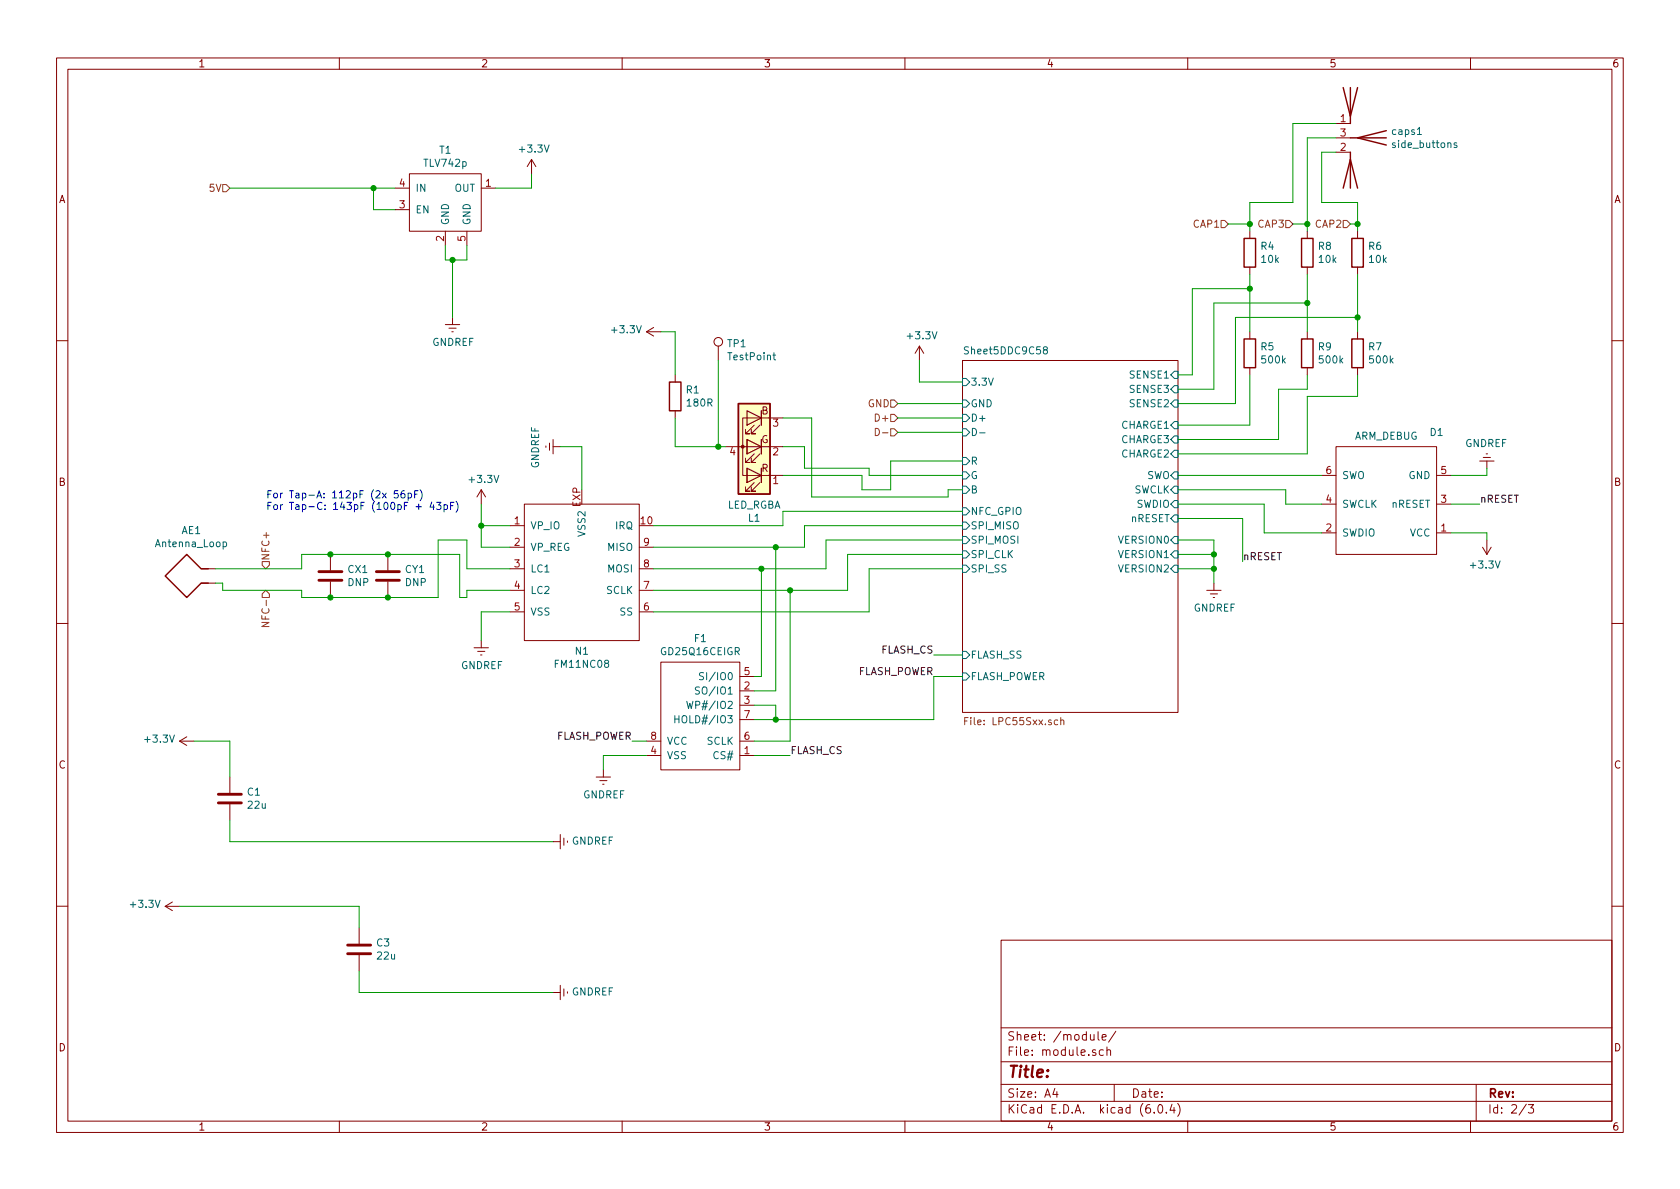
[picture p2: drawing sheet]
EESchema Schematic File Version 4
EELAYER 30 0
EELAYER END
$Descr A4 11693 8268
encoding utf-8
Sheet 2 3
Title ""
Date ""
Rev ""
Comp ""
Comment1 ""
Comment2 ""
Comment3 ""
Comment4 ""
$EndDescr
Text HLabel 1600 1300 0    50   Input ~ 0
5V
Text HLabel 6250 2800 0    50   Input ~ 0
GND
Text HLabel 6250 2900 0    50   Input ~ 0
D+
Text HLabel 6250 3000 0    50   Input ~ 0
D-
$Sheet
S 6700 2500 1500 2450
U 5DDC9C59
F0 "Sheet5DDC9C58" 50
F1 "LPC55Sxx.sch" 50
F2 "3.3V" I L 6700 2650 50 
F3 "GND" I L 6700 2800 50 
F4 "D+" I L 6700 2900 50 
F5 "D-" I L 6700 3000 50 
F6 "SPI_MOSI" I L 6700 3750 50 
F7 "SPI_MISO" I L 6700 3650 50 
F8 "SPI_CLK" I L 6700 3850 50 
F9 "VERSION0" I R 8200 3750 50 
F10 "VERSION1" I R 8200 3850 50 
F11 "VERSION2" I R 8200 3950 50 
F12 "SWDIO" I R 8200 3500 50 
F13 "SWCLK" I R 8200 3400 50 
F14 "SWO" I R 8200 3300 50 
F15 "nRESET" I R 8200 3600 50 
F16 "SPI_SS" I L 6700 3950 50 
F17 "R" I L 6700 3200 50 
F18 "G" I L 6700 3300 50 
F19 "B" I L 6700 3400 50 
F20 "SENSE1" I R 8200 2600 50 
F21 "SENSE2" I R 8200 2800 50 
F22 "SENSE3" I R 8200 2700 50 
F23 "CHARGE1" I R 8200 2950 50 
F24 "CHARGE2" I R 8200 3150 50 
F25 "CHARGE3" I R 8200 3050 50 
F26 "FLASH_POWER" I L 6700 4700 50 
F27 "FLASH_SS" I L 6700 4550 50 
F28 "NFC_GPIO" I L 6700 3550 50 
$EndSheet
$Comp
L solo:ARM_DEBUG D1
U 1 1
P 9300 3850
AR Path="/5DE167C0" Ref="D1"  Part="1" 
AR Path="/5DDFB633/5DE167C0" Ref="D1"  Part="1" 
F 0 "D1" V 10150 3150 50  0000 C CNN
F 1 "ARM_DEBUG" V 10124 3500 50  0000 C CNN
F 2 "solo:TC2030-IDC-NL" H 10250 3450 50  0001 C CNN
F 3 "" H 10250 3450 50  0001 C CNN
	1    9300 3850
	0    -1   -1   0   
$EndComp
$Comp
L solo2-rescue:GNDREF-power-solo-A-rescue-solo2-rescue #PWR0112
U 1 1
P 10350 3250
F 0 "#PWR0112" H 10350 3000 50  0001 C CNN
F 1 "GNDREF" H 10355 3077 50  0000 C CNN
F 2 "" H 10350 3250 50  0001 C CNN
F 3 "" H 10350 3250 50  0001 C CNN
	1    10350 3250
	-1   0    0    1   
$EndComp
$Comp
L solo2-rescue:+3.3V-power-solo-A-rescue-solo2-rescue #PWR0114
U 1 1
P 10350 3750
AR Path="/5DE18DA0" Ref="#PWR0114"  Part="1" 
AR Path="/5DDFB633/5DE18DA0" Ref="#PWR0114"  Part="1" 
F 0 "#PWR0114" H 10350 3600 50  0001 C CNN
F 1 "+3.3V" H 10365 3923 50  0000 C CNN
F 2 "" H 10350 3750 50  0001 C CNN
F 3 "" H 10350 3750 50  0001 C CNN
	1    10350 3750
	-1   0    0    1   
$EndComp
Wire Wire Line
	10350 3750 10350 3700
Wire Wire Line
	10350 3700 10100 3700
Wire Wire Line
	10350 3250 10350 3300
Wire Wire Line
	10350 3300 10100 3300
Text Label 10300 3500 0    50   ~ 0
nRESET
Wire Wire Line
	10300 3500 10100 3500
Text Label 8650 3900 0    50   ~ 0
nRESET
$Comp
L solo2-rescue:GNDREF-power-solo-A-rescue-solo2-rescue #PWR03
U 1 1
P 3350 4450
F 0 "#PWR03" H 3350 4200 50  0001 C CNN
F 1 "GNDREF" H 3355 4277 50  0000 C CNN
F 2 "" H 3350 4450 50  0001 C CNN
F 3 "" H 3350 4450 50  0001 C CNN
	1    3350 4450
	1    0    0    -1  
$EndComp
Wire Wire Line
	3350 4450 3350 4250
Wire Wire Line
	3350 4250 3550 4250
$Comp
L solo2-rescue:+3.3V-power-solo-A-rescue-solo2-rescue #PWR02
U 1 1
P 3350 3500
AR Path="/5DE30E0F" Ref="#PWR02"  Part="1" 
AR Path="/5DDFB633/5DE30E0F" Ref="#PWR02"  Part="1" 
F 0 "#PWR02" H 3350 3350 50  0001 C CNN
F 1 "+3.3V" H 3365 3673 50  0000 C CNN
F 2 "" H 3350 3500 50  0001 C CNN
F 3 "" H 3350 3500 50  0001 C CNN
	1    3350 3500
	1    0    0    -1  
$EndComp
Wire Wire Line
	3350 3500 3350 3650
Wire Wire Line
	3350 3650 3550 3650
Wire Wire Line
	3550 3800 3350 3800
Wire Wire Line
	3350 3800 3350 3650
Connection ~ 3350 3650
Wire Wire Line
	6250 3000 6700 3000
Wire Wire Line
	6250 2900 6700 2900
Wire Wire Line
	6250 2800 6700 2800
$Comp
L solo:TLV742p T1
U 1 1
P 2850 1200
F 0 "T1" H 3100 1365 50  0000 C CNN
F 1 "TLV742p" H 3100 1274 50  0000 C CNN
F 2 "solo:Texas_X2SON-4_1x1mm_P0.65mm" H 2850 1200 50  0001 C CNN
F 3 "http://www.ti.com/lit/ds/sbvs323/sbvs323.pdf" H 2850 1200 50  0001 C CNN
F 4 "Texas Instruments" H 2850 1200 50  0001 C CNN "Manufacturer"
F 5 "LDO Voltage Regulators 200-mA small-size low-dropout (LDO) linear voltage regulator 4-X2SON -40 to 125" H 2850 1200 50  0001 C CNN "Description"
F 6 "TLV74233PDQNR" H 2850 1200 50  0001 C CNN "MPN"
F 7 "5" H 2850 1200 50  0001 C CNN "Pins"
F 8 "X2SON-4" H 2850 1200 50  0001 C CNN "Package"
	1    2850 1200
	1    0    0    -1  
$EndComp
$Comp
L solo2-rescue:GNDREF-power-solo-A-rescue-solo2-rescue #PWR01
U 1 1
P 3150 2200
F 0 "#PWR01" H 3150 1950 50  0001 C CNN
F 1 "GNDREF" H 3155 2027 50  0000 C CNN
F 2 "" H 3150 2200 50  0001 C CNN
F 3 "" H 3150 2200 50  0001 C CNN
	1    3150 2200
	1    0    0    -1  
$EndComp
Wire Wire Line
	3100 1700 3100 1800
Wire Wire Line
	3100 1800 3150 1800
Wire Wire Line
	3250 1800 3250 1700
Connection ~ 3150 1800
Wire Wire Line
	3150 1800 3250 1800
Wire Wire Line
	2750 1450 2600 1450
Wire Wire Line
	2600 1450 2600 1300
Connection ~ 2600 1300
Wire Wire Line
	2600 1300 2750 1300
$Comp
L solo2-rescue:+3.3V-power-solo-A-rescue-solo2-rescue #PWR05
U 1 1
P 6400 2500
AR Path="/5DE4AC66" Ref="#PWR05"  Part="1" 
AR Path="/5DDFB633/5DE4AC66" Ref="#PWR05"  Part="1" 
F 0 "#PWR05" H 6400 2350 50  0001 C CNN
F 1 "+3.3V" H 6415 2673 50  0000 C CNN
F 2 "" H 6400 2500 50  0001 C CNN
F 3 "" H 6400 2500 50  0001 C CNN
	1    6400 2500
	1    0    0    -1  
$EndComp
$Comp
L solo2-rescue:+3.3V-power-solo-A-rescue-solo2-rescue #PWR04
U 1 1
P 3700 1200
AR Path="/5DE4BDF7" Ref="#PWR04"  Part="1" 
AR Path="/5DDFB633/5DE4BDF7" Ref="#PWR04"  Part="1" 
F 0 "#PWR04" H 3700 1050 50  0001 C CNN
F 1 "+3.3V" H 3715 1373 50  0000 C CNN
F 2 "" H 3700 1200 50  0001 C CNN
F 3 "" H 3700 1200 50  0001 C CNN
	1    3700 1200
	1    0    0    -1  
$EndComp
Wire Wire Line
	3450 1300 3700 1300
Wire Wire Line
	3700 1300 3700 1200
Wire Wire Line
	6400 2500 6400 2650
Wire Wire Line
	6400 2650 6700 2650
$Comp
L solo2-rescue:GNDREF-power-solo-A-rescue-solo2-rescue #PWR06
U 1 1
P 8450 4050
F 0 "#PWR06" H 8450 3800 50  0001 C CNN
F 1 "GNDREF" H 8455 3877 50  0000 C CNN
F 2 "" H 8450 4050 50  0001 C CNN
F 3 "" H 8450 4050 50  0001 C CNN
	1    8450 4050
	1    0    0    -1  
$EndComp
Wire Wire Line
	8200 3950 8450 3950
Wire Wire Line
	8450 3950 8450 4050
Wire Wire Line
	8200 3850 8450 3850
Wire Wire Line
	8450 3850 8450 3950
Connection ~ 8450 3950
Wire Wire Line
	8200 3750 8450 3750
Wire Wire Line
	8450 3750 8450 3850
Connection ~ 8450 3850
$Comp
L solo2-rescue:+3.3V-power-solo-A-rescue-solo2-rescue #PWR0115
U 1 1
P 1350 5150
AR Path="/5DE5D161" Ref="#PWR0115"  Part="1" 
AR Path="/5DDFB633/5DE5D161" Ref="#PWR0115"  Part="1" 
F 0 "#PWR0115" H 1350 5000 50  0001 C CNN
F 1 "+3.3V" V 1365 5278 50  0000 L CNN
F 2 "" H 1350 5150 50  0001 C CNN
F 3 "" H 1350 5150 50  0001 C CNN
	1    1350 5150
	0    -1   -1   0   
$EndComp
$Comp
L solo2-rescue:+3.3V-power-solo-A-rescue-solo2-rescue #PWR0116
U 1 1
P 1250 6300
AR Path="/5DE5E11E" Ref="#PWR0116"  Part="1" 
AR Path="/5DDFB633/5DE5E11E" Ref="#PWR0116"  Part="1" 
F 0 "#PWR0116" H 1250 6150 50  0001 C CNN
F 1 "+3.3V" V 1265 6428 50  0000 L CNN
F 2 "" H 1250 6300 50  0001 C CNN
F 3 "" H 1250 6300 50  0001 C CNN
	1    1250 6300
	0    -1   -1   0   
$EndComp
$Comp
L solo2-rescue:GNDREF-power-solo-A-rescue-solo2-rescue #PWR0117
U 1 1
P 3850 5850
F 0 "#PWR0117" H 3850 5600 50  0001 C CNN
F 1 "GNDREF" V 3855 5722 50  0000 R CNN
F 2 "" H 3850 5850 50  0001 C CNN
F 3 "" H 3850 5850 50  0001 C CNN
	1    3850 5850
	0    -1   -1   0   
$EndComp
$Comp
L solo2-rescue:GNDREF-power-solo-A-rescue-solo2-rescue #PWR0118
U 1 1
P 3850 6900
F 0 "#PWR0118" H 3850 6650 50  0001 C CNN
F 1 "GNDREF" V 3855 6772 50  0000 R CNN
F 2 "" H 3850 6900 50  0001 C CNN
F 3 "" H 3850 6900 50  0001 C CNN
	1    3850 6900
	0    -1   -1   0   
$EndComp
Wire Wire Line
	1600 5400 1600 5150
Wire Wire Line
	1600 5150 1350 5150
Wire Wire Line
	1600 5850 1600 5700
Wire Wire Line
	2500 6300 2500 6450
Wire Wire Line
	2500 6900 2500 6750
$Comp
L solo2-rescue:LED_RGBA-Device-solo-A-rescue-solo2-rescue L1
U 1 1
P 5250 3100
F 0 "L1" H 5250 3597 50  0000 C CNN
F 1 "LED_RGBA" H 5250 3506 50  0000 C CNN
F 2 "solo:RGB_LED_606" H 5250 3050 50  0001 C CNN
F 3 "https://www.digikey.com/product-detail/en/everlight-electronics-co-ltd/EAST1616RGBB4/1080-1552-1-ND/8510380" H 5250 3050 50  0001 C CNN
F 4 "Everlight Electronics Co Ltd" H 5250 3100 50  0001 C CNN "Manufacturer"
F 5 "LED RGB CLEAR 4SMD " H 5250 3100 50  0001 C CNN "Description"
F 6 "EAST1616RGBB4 " H 5250 3100 50  0001 C CNN "MPN"
F 7 "4" H 5250 3100 50  0001 C CNN "Pins"
F 8 "0606" H 5250 3100 50  0001 C CNN "Package"
	1    5250 3100
	-1   0    0    1   
$EndComp
$Comp
L solo2-rescue:R-Device-solo-A-rescue-solo2-rescue R1
U 1 1
P 4700 2750
F 0 "R1" H 4770 2796 50  0000 L CNN
F 1 "180R" H 4770 2705 50  0000 L CNN
F 2 "Resistor_SMD:R_0402_1005Metric" V 4630 2750 50  0001 C CNN
F 3 "~" H 4700 2750 50  0001 C CNN
F 4 "" H 4700 2750 50  0001 C CNN "Manufacturer"
F 5 "+/- 5%" H 4700 2750 50  0001 C CNN "Description"
F 6 "" H 4700 2750 50  0001 C CNN "MPN"
F 7 "2" H 4700 2750 50  0001 C CNN "Pins"
F 8 "0402" H 4700 2750 50  0001 C CNN "Package"
	1    4700 2750
	1    0    0    -1  
$EndComp
$Comp
L solo2-rescue:+3.3V-power-solo-A-rescue-solo2-rescue #PWR0119
U 1 1
P 4600 2300
AR Path="/5DEE07B0" Ref="#PWR0119"  Part="1" 
AR Path="/5DDFB633/5DEE07B0" Ref="#PWR0119"  Part="1" 
F 0 "#PWR0119" H 4600 2150 50  0001 C CNN
F 1 "+3.3V" V 4615 2428 50  0000 L CNN
F 2 "" H 4600 2300 50  0001 C CNN
F 3 "" H 4600 2300 50  0001 C CNN
	1    4600 2300
	0    -1   -1   0   
$EndComp
Wire Wire Line
	4600 2300 4700 2300
Wire Wire Line
	4700 2300 4700 2600
Wire Wire Line
	4700 2900 4700 3100
Wire Wire Line
	4700 3100 5000 3100
Wire Wire Line
	5450 3300 6000 3300
Wire Wire Line
	6000 3300 6000 3400
Wire Wire Line
	5450 3100 5600 3100
Wire Wire Line
	5600 3100 5600 3250
Wire Wire Line
	5600 3250 6050 3250
Wire Wire Line
	6050 3250 6050 3300
Wire Wire Line
	6050 3300 6700 3300
Wire Wire Line
	5450 2900 5650 2900
Wire Wire Line
	1550 4100 1550 4050
Wire Wire Line
	3550 3950 3250 3950
Wire Wire Line
	2300 3850 2100 3850
Wire Wire Line
	2100 3850 2100 3950
Connection ~ 2300 3850
Wire Wire Line
	3550 4100 3250 4100
Wire Wire Line
	3250 4100 3250 4150
Wire Wire Line
	2300 4150 2100 4150
Wire Wire Line
	2100 4150 2100 4100
Connection ~ 2300 4150
Wire Wire Line
	1550 4100 2100 4100
Wire Wire Line
	9450 1600 9450 1550
Wire Wire Line
	9100 1600 9100 1550
Wire Wire Line
	8700 1600 8700 1550
Wire Wire Line
	8200 3600 8650 3600
Wire Wire Line
	8200 2600 8300 2600
Wire Wire Line
	8300 2600 8300 2000
Wire Wire Line
	8300 2000 8700 2000
Wire Wire Line
	8700 2000 8700 1900
Wire Wire Line
	8200 2700 8450 2700
Wire Wire Line
	8450 2700 8450 2100
Wire Wire Line
	8450 2100 9100 2100
Wire Wire Line
	9100 2100 9100 1900
Wire Wire Line
	8200 2800 8600 2800
Wire Wire Line
	8600 2800 8600 2200
Wire Wire Line
	8600 2200 9450 2200
Wire Wire Line
	9450 2200 9450 1900
Wire Wire Line
	8700 2950 8700 2600
Wire Wire Line
	8200 2950 8700 2950
Wire Wire Line
	8200 3050 8900 3050
Wire Wire Line
	8900 3050 8900 2700
Wire Wire Line
	8900 2700 9100 2700
Wire Wire Line
	9100 2700 9100 2600
Wire Wire Line
	8200 3150 9100 3150
Wire Wire Line
	9100 3150 9100 2750
Wire Wire Line
	9100 2750 9450 2750
Wire Wire Line
	9450 2750 9450 2600
Wire Wire Line
	8700 2300 8700 2000
Connection ~ 8700 2000
Connection ~ 9100 2100
Wire Wire Line
	9450 2300 9450 2200
Connection ~ 9450 2200
Wire Wire Line
	8200 3300 9200 3300
Wire Wire Line
	8650 3600 8650 3900
Wire Wire Line
	9200 3500 8950 3500
Wire Wire Line
	8950 3500 8950 3400
Wire Wire Line
	8950 3400 8200 3400
Wire Wire Line
	9200 3700 8800 3700
Wire Wire Line
	8800 3700 8800 3500
Wire Wire Line
	8800 3500 8200 3500
Wire Wire Line
	8550 1550 8700 1550
Connection ~ 8700 1550
Wire Wire Line
	9000 1550 9100 1550
Connection ~ 9100 1550
Wire Wire Line
	9400 1550 9450 1550
Connection ~ 9450 1550
Text HLabel 8550 1550 0    50   Input ~ 0
CAP1
Text HLabel 9400 1550 0    50   Input ~ 0
CAP2
Text HLabel 9000 1550 0    50   Input ~ 0
CAP3
Text HLabel 1850 3950 1    50   Input ~ 0
NFC+
Text HLabel 1850 4100 3    50   Input ~ 0
NFC-
$Comp
L solo:side_buttons caps1
U 1 1
P 9400 950
F 0 "caps1" H 9680 996 50  0000 L CNN
F 1 "side_buttons" H 9680 905 50  0000 L CNN
F 2 "" H 9000 1150 50  0001 C CNN
F 3 "" H 9000 1150 50  0001 C CNN
	1    9400 950 
	1    0    0    -1  
$EndComp
Wire Wire Line
	9200 1400 9450 1400
Wire Wire Line
	9450 1400 9450 1550
Wire Wire Line
	8700 1400 9000 1400
Wire Wire Line
	8700 1400 8700 1550
Wire Wire Line
	9200 1050 9300 1050
Wire Wire Line
	9200 1050 9200 1400
Wire Wire Line
	9100 950  9300 950 
Wire Wire Line
	9100 950  9100 1550
Wire Wire Line
	9000 850  9300 850 
Wire Wire Line
	9000 850  9000 1400
Wire Wire Line
	9100 2300 9100 2100
Wire Wire Line
	1250 6300 2500 6300
Wire Wire Line
	6700 3650 5600 3650
Wire Wire Line
	5600 3650 5600 3800
Wire Wire Line
	4550 3800 5400 3800
Wire Wire Line
	5750 3950 5750 3750
Wire Wire Line
	5750 3750 6700 3750
Wire Wire Line
	4550 3950 5300 3950
Wire Wire Line
	5900 4100 5900 3850
Wire Wire Line
	5900 3850 6700 3850
Wire Wire Line
	6050 4250 6050 3950
Wire Wire Line
	6050 3950 6700 3950
Wire Wire Line
	4550 4250 6050 4250
$Comp
L solo2-rescue:GNDREF-power-solo-A-rescue-solo2-rescue #PWR0107
U 1 1
P 4200 5350
F 0 "#PWR0107" H 4200 5100 50  0001 C CNN
F 1 "GNDREF" H 4205 5177 50  0000 C CNN
F 2 "" H 4200 5350 50  0001 C CNN
F 3 "" H 4200 5350 50  0001 C CNN
	1    4200 5350
	1    0    0    -1  
$EndComp
Wire Wire Line
	4500 5250 4200 5250
Wire Wire Line
	4200 5250 4200 5350
Text Label 6500 4700 2    50   ~ 0
FLASH_POWER
Text Label 6500 4550 2    50   ~ 0
FLASH_CS
Wire Wire Line
	6700 4550 6500 4550
Text Label 5500 5250 0    50   ~ 0
FLASH_CS
Text Label 4400 5150 2    50   ~ 0
FLASH_POWER
Wire Wire Line
	4500 5150 4400 5150
Wire Wire Line
	5250 5250 5500 5250
Wire Wire Line
	5250 4700 5300 4700
Wire Wire Line
	5300 4700 5300 3950
Connection ~ 5300 3950
Wire Wire Line
	5300 3950 5750 3950
Wire Wire Line
	5250 4800 5400 4800
Wire Wire Line
	5400 4800 5400 3800
Connection ~ 5400 3800
Wire Wire Line
	5400 3800 5600 3800
Wire Wire Line
	4550 4100 5500 4100
Wire Wire Line
	5250 5150 5500 5150
Wire Wire Line
	5500 5150 5500 4100
Connection ~ 5500 4100
Wire Wire Line
	5500 4100 5900 4100
Wire Wire Line
	6500 4700 6500 5000
Wire Wire Line
	6500 5000 5400 5000
Wire Wire Line
	6500 4700 6700 4700
Wire Wire Line
	5250 4900 5400 4900
Wire Wire Line
	5400 4900 5400 5000
Connection ~ 5400 5000
Wire Wire Line
	5400 5000 5250 5000
$Comp
L solo:quad_serial_flash F1
U 1 1
P 4850 4950
F 0 "F1" H 4875 5465 50  0000 C CNN
F 1 "GD25Q16CEIGR" H 4875 5374 50  0000 C CNN
F 2 "solo:FLASH_2x3_USON8" H 4600 5300 50  0001 C CNN
F 3 "https://www.digikey.com/product-detail/en/gigadevice-semiconductor-hk-limited/GD25Q16CEIGR/1970-1011-2-ND/9484676" H 4600 5300 50  0001 C CNN
F 4 "GigaDevice Semiconductor (HK) Limited" H 4850 4950 50  0001 C CNN "Manufacturer"
F 5 "NOR FLASH" H 4850 4950 50  0001 C CNN "Description"
F 6 "GD25Q16CEIGR" H 4850 4950 50  0001 C CNN "MPN"
F 7 "9" H 4850 4950 50  0001 C CNN "Pins"
F 8 "8-XFDFN Exposed Pad" H 4850 4950 50  0001 C CNN "Package"
	1    4850 4950
	1    0    0    -1  
$EndComp
$Comp
L solo2-rescue:C-Device-solo-A-rescue-solo2-rescue CX1
U 1 1
P 2300 4000
F 0 "CX1" H 2415 4046 50  0000 L CNN
F 1 "DNP" H 2415 3955 50  0000 L CNN
F 2 "Capacitor_SMD:C_0402_1005Metric" H 2338 3850 50  0001 C CNN
F 3 "~" H 2300 4000 50  0001 C CNN
F 4 "" H 2300 4000 50  0001 C CNN "Manufacturer"
F 5 "" H 2300 4000 50  0001 C CNN "Description"
F 6 "" H 2300 4000 50  0001 C CNN "MPN"
F 7 "2" H 2300 4000 50  0001 C CNN "Pins"
F 8 "0402" H 2300 4000 50  0001 C CNN "Package"
	1    2300 4000
	1    0    0    -1  
$EndComp
Wire Wire Line
	2300 3850 2700 3850
Wire Wire Line
	2300 4150 2700 4150
$Comp
L solo2-rescue:C-Device-solo-A-rescue-solo2-rescue CY1
U 1 1
P 2700 4000
F 0 "CY1" H 2815 4046 50  0000 L CNN
F 1 "DNP" H 2815 3955 50  0000 L CNN
F 2 "Capacitor_SMD:C_0402_1005Metric" H 2738 3850 50  0001 C CNN
F 3 "~" H 2700 4000 50  0001 C CNN
F 4 "" H 2700 4000 50  0001 C CNN "Manufacturer"
F 5 "" H 2700 4000 50  0001 C CNN "Description"
F 6 "" H 2700 4000 50  0001 C CNN "MPN"
F 7 "2" H 2700 4000 50  0001 C CNN "Pins"
F 8 "0402" H 2700 4000 50  0001 C CNN "Package"
	1    2700 4000
	1    0    0    -1  
$EndComp
Connection ~ 2700 3850
Connection ~ 2700 4150
Wire Wire Line
	2700 4150 3050 4150
$Comp
L solo2-rescue:C-Device-solo-A-rescue-solo2-rescue C1
U 1 1
P 1600 5550
F 0 "C1" H 1715 5596 50  0000 L CNN
F 1 "22u" H 1715 5505 50  0000 L CNN
F 2 "Capacitor_SMD:C_0603_1608Metric" H 1638 5400 50  0001 C CNN
F 3 "~" H 1600 5550 50  0001 C CNN
F 4 "" H 1600 5550 50  0001 C CNN "Manufacturer"
F 5 "+/- 20%" H 1600 5550 50  0001 C CNN "Description"
F 6 "" H 1600 5550 50  0001 C CNN "MPN"
F 7 "2" H 1600 5550 50  0001 C CNN "Pins"
F 8 "0603" H 1600 5550 50  0001 C CNN "Package"
	1    1600 5550
	1    0    0    -1  
$EndComp
$Comp
L solo2-rescue:C-Device-solo-A-rescue-solo2-rescue C3
U 1 1
P 2500 6600
F 0 "C3" H 2615 6646 50  0000 L CNN
F 1 "22u" H 2615 6555 50  0000 L CNN
F 2 "Capacitor_SMD:C_0603_1608Metric" H 2538 6450 50  0001 C CNN
F 3 "~" H 2500 6600 50  0001 C CNN
F 4 "" H 2500 6600 50  0001 C CNN "Manufacturer"
F 5 "+/- 20%" H 2500 6600 50  0001 C CNN "Description"
F 6 "" H 2500 6600 50  0001 C CNN "MPN"
F 7 "2" H 2500 6600 50  0001 C CNN "Pins"
F 8 "0603" H 2500 6600 50  0001 C CNN "Package"
	1    2500 6600
	1    0    0    -1  
$EndComp
$Comp
L solo2-rescue:R-Device-solo-A-rescue-solo2-rescue R4
U 1 1
P 8700 1750
F 0 "R4" H 8770 1796 50  0000 L CNN
F 1 "10k" H 8770 1705 50  0000 L CNN
F 2 "Resistor_SMD:R_0402_1005Metric" V 8630 1750 50  0001 C CNN
F 3 "~" H 8700 1750 50  0001 C CNN
F 4 "" H 8700 1750 50  0001 C CNN "Manufacturer"
F 5 "+/- 1%" H 8700 1750 50  0001 C CNN "Description"
F 6 "" H 8700 1750 50  0001 C CNN "MPN"
F 7 "2" H 8700 1750 50  0001 C CNN "Pins"
F 8 "0402" H 8700 1750 50  0001 C CNN "Package"
	1    8700 1750
	1    0    0    -1  
$EndComp
$Comp
L solo2-rescue:R-Device-solo-A-rescue-solo2-rescue R8
U 1 1
P 9100 1750
F 0 "R8" H 9170 1796 50  0000 L CNN
F 1 "10k" H 9170 1705 50  0000 L CNN
F 2 "Resistor_SMD:R_0402_1005Metric" V 9030 1750 50  0001 C CNN
F 3 "~" H 9100 1750 50  0001 C CNN
F 4 "" H 9100 1750 50  0001 C CNN "Manufacturer"
F 5 "+/- 1%" H 9100 1750 50  0001 C CNN "Description"
F 6 "" H 9100 1750 50  0001 C CNN "MPN"
F 7 "2" H 9100 1750 50  0001 C CNN "Pins"
F 8 "0402" H 9100 1750 50  0001 C CNN "Package"
	1    9100 1750
	1    0    0    -1  
$EndComp
$Comp
L solo2-rescue:R-Device-solo-A-rescue-solo2-rescue R6
U 1 1
P 9450 1750
F 0 "R6" H 9520 1796 50  0000 L CNN
F 1 "10k" H 9520 1705 50  0000 L CNN
F 2 "Resistor_SMD:R_0402_1005Metric" V 9380 1750 50  0001 C CNN
F 3 "~" H 9450 1750 50  0001 C CNN
F 4 "" H 9450 1750 50  0001 C CNN "Manufacturer"
F 5 "+/- 1%" H 9450 1750 50  0001 C CNN "Description"
F 6 "" H 9450 1750 50  0001 C CNN "MPN"
F 7 "2" H 9450 1750 50  0001 C CNN "Pins"
F 8 "0402" H 9450 1750 50  0001 C CNN "Package"
	1    9450 1750
	1    0    0    -1  
$EndComp
$Comp
L solo2-rescue:R-Device-solo-A-rescue-solo2-rescue R5
U 1 1
P 8700 2450
F 0 "R5" H 8770 2496 50  0000 L CNN
F 1 "500k" H 8770 2405 50  0000 L CNN
F 2 "Resistor_SMD:R_0402_1005Metric" V 8630 2450 50  0001 C CNN
F 3 "~" H 8700 2450 50  0001 C CNN
F 4 "" H 8700 2450 50  0001 C CNN "Manufacturer"
F 5 "+/- 1%" H 8700 2450 50  0001 C CNN "Description"
F 6 "" H 8700 2450 50  0001 C CNN "MPN"
F 7 "2" H 8700 2450 50  0001 C CNN "Pins"
F 8 "0402" H 8700 2450 50  0001 C CNN "Package"
	1    8700 2450
	1    0    0    -1  
$EndComp
$Comp
L solo2-rescue:R-Device-solo-A-rescue-solo2-rescue R9
U 1 1
P 9100 2450
F 0 "R9" H 9170 2496 50  0000 L CNN
F 1 "500k" H 9170 2405 50  0000 L CNN
F 2 "Resistor_SMD:R_0402_1005Metric" V 9030 2450 50  0001 C CNN
F 3 "~" H 9100 2450 50  0001 C CNN
F 4 "" H 9100 2450 50  0001 C CNN "Manufacturer"
F 5 "+/- 1%" H 9100 2450 50  0001 C CNN "Description"
F 6 "" H 9100 2450 50  0001 C CNN "MPN"
F 7 "2" H 9100 2450 50  0001 C CNN "Pins"
F 8 "0402" H 9100 2450 50  0001 C CNN "Package"
	1    9100 2450
	1    0    0    -1  
$EndComp
$Comp
L solo2-rescue:R-Device-solo-A-rescue-solo2-rescue R7
U 1 1
P 9450 2450
F 0 "R7" H 9520 2496 50  0000 L CNN
F 1 "500k" H 9520 2405 50  0000 L CNN
F 2 "Resistor_SMD:R_0402_1005Metric" V 9380 2450 50  0001 C CNN
F 3 "~" H 9450 2450 50  0001 C CNN
F 4 "" H 9450 2450 50  0001 C CNN "Manufacturer"
F 5 "+/- 1%" H 9450 2450 50  0001 C CNN "Description"
F 6 "" H 9450 2450 50  0001 C CNN "MPN"
F 7 "2" H 9450 2450 50  0001 C CNN "Pins"
F 8 "0402" H 9450 2450 50  0001 C CNN "Package"
	1    9450 2450
	1    0    0    -1  
$EndComp
$Comp
L solo2-rescue:GNDREF-power-solo-A-rescue-solo2-rescue #PWR0113
U 1 1
P 3900 3100
F 0 "#PWR0113" H 3900 2850 50  0001 C CNN
F 1 "GNDREF" H 3905 2927 50  0000 C CNN
F 2 "" H 3900 3100 50  0001 C CNN
F 3 "" H 3900 3100 50  0001 C CNN
	1    3900 3100
	0    1    1    0   
$EndComp
Wire Wire Line
	4050 3400 4050 3100
Wire Wire Line
	4050 3100 3900 3100
Wire Wire Line
	6700 3550 5450 3550
Wire Wire Line
	5450 3550 5450 3650
Wire Wire Line
	5450 3650 4550 3650
Wire Wire Line
	1500 3950 2100 3950
Wire Wire Line
	1550 4050 1500 4050
$Comp
L solo2-rescue:Antenna_Loop-Device-solo-A-rescue-solo2-rescue AE1
U 1 1
P 1300 4050
AR Path="/5DE36C4B" Ref="AE1"  Part="1" 
AR Path="/5DDFB633/5DE36C4B" Ref="AE1"  Part="1" 
F 0 "AE1" V 1667 4018 50  0000 C CNN
F 1 "Antenna_Loop" V 1576 4018 50  0000 C CNN
F 2 "" H 1300 4050 50  0001 C CNN
F 3 "~" H 1300 4050 50  0001 C CNN
	1    1300 4050
	0    -1   -1   0   
$EndComp
Wire Wire Line
	3200 3850 3200 4150
Wire Wire Line
	3200 4150 3250 4150
Wire Wire Line
	2700 3850 3200 3850
Wire Wire Line
	3050 4150 3050 3750
Wire Wire Line
	3050 3750 3250 3750
Wire Wire Line
	3250 3750 3250 3950
Wire Wire Line
	2500 6900 3850 6900
Wire Wire Line
	1600 5850 3850 5850
Wire Wire Line
	1600 1300 2600 1300
Wire Wire Line
	3150 1800 3150 2200
$Comp
L solo:FM11NC08 N1
U 1 1
P 4450 4450
F 0 "N1" H 4850 4523 50  0000 C CNN
F 1 "FM11NC08" H 4850 4614 50  0000 C CNN
F 2 "solo:MLPD3X3" H 5100 4600 50  0001 C CNN
F 3 "-" H 5100 4600 50  0001 C CNN
F 4 "Shanghai Fudan Microelectronics Group" H 4850 4887 50  0001 C CNN "Manufacturer"
F 5 "NFC Type 4 ISO14443-4 Energy Harvesting" H 4850 4797 50  0001 C CNN "Description"
F 6 "FM11NC08" H 4850 4705 50  0001 C CNN "MPN"
F 7 "10" H 4850 4705 50  0001 C CNN "Pins"
F 8 "MLPD3x3" H 4850 4524 50  0001 C CNN "Package"
	1    4450 4450
	-1   0    0    1   
$EndComp
Wire Wire Line
	6000 3400 6200 3400
Wire Wire Line
	6200 3400 6200 3200
Wire Wire Line
	6200 3200 6700 3200
Wire Wire Line
	5650 3450 6600 3450
Wire Wire Line
	6600 3450 6600 3400
Wire Wire Line
	6600 3400 6700 3400
Wire Wire Line
	5650 2900 5650 3450
Text Notes 1850 3550 0    50   ~ 0
For Tap-A: 112pF (2x 56pF)\nFor Tap-C: 143pF (100pF + 43pF)
$Comp
L Connector:TestPoint TP?
U 1 1
P 5000 2500
AR Path="/5F885488" Ref="TP?"  Part="1" 
AR Path="/5DDFB633/5F885488" Ref="TP1"  Part="1" 
F 0 "TP1" H 5058 2618 50  0000 L CNN
F 1 "TestPoint" H 5058 2527 50  0000 L CNN
F 2 "TestPoint:TestPoint_Pad_D1.0mm" H 5200 2500 50  0001 C CNN
F 3 "~" H 5200 2500 50  0001 C CNN
	1    5000 2500
	1    0    0    -1  
$EndComp
Wire Wire Line
	5000 2500 5000 3100
Connection ~ 5000 3100
Wire Wire Line
	5000 3100 5050 3100
$EndSCHEMATC
